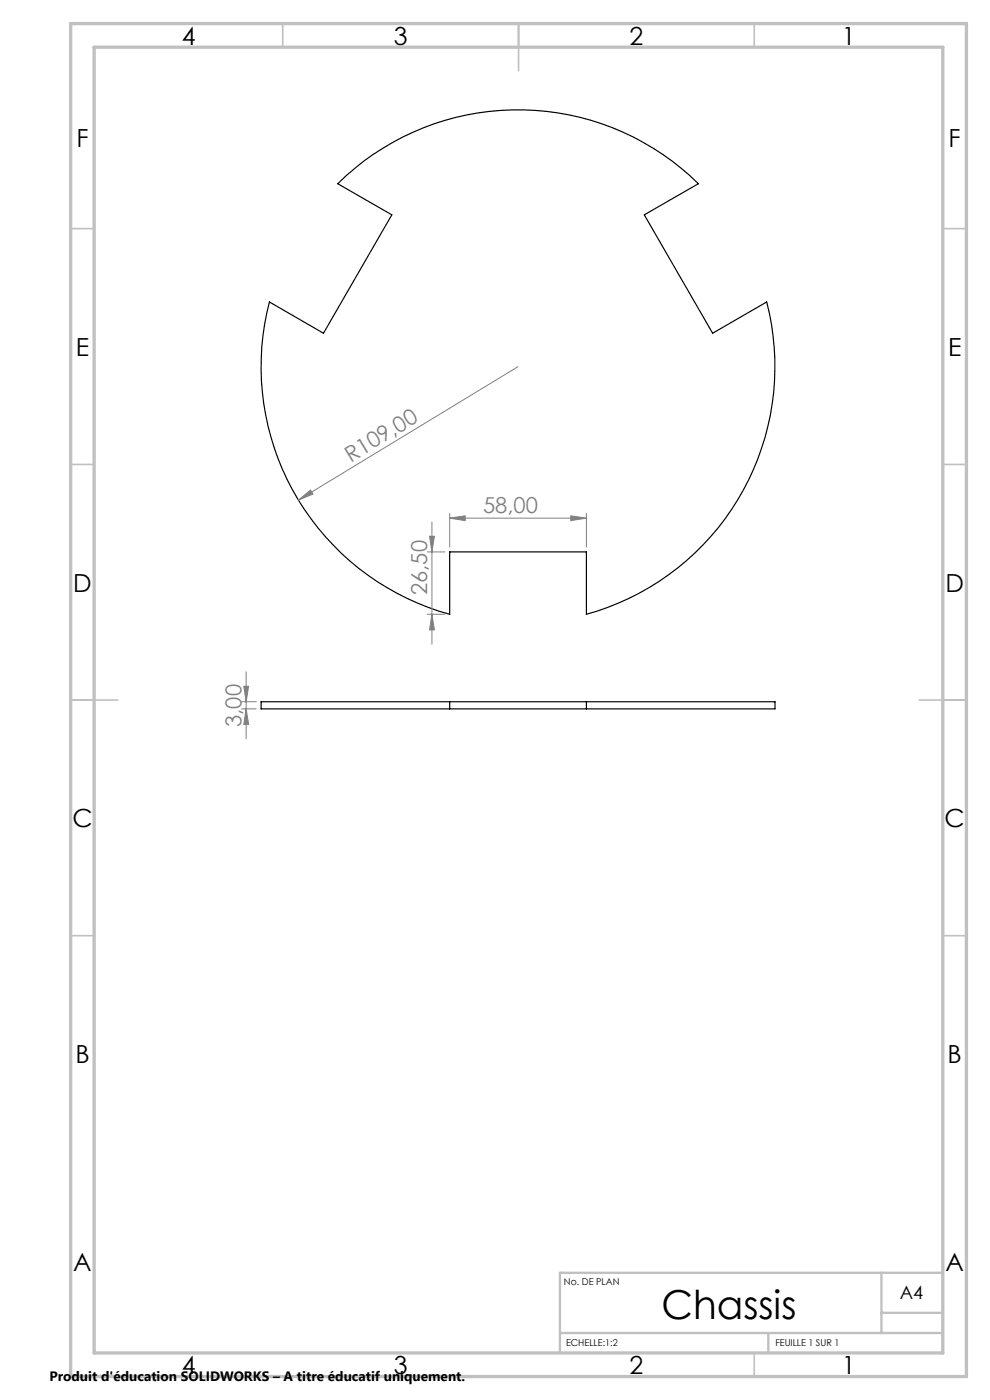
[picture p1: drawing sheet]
<svg xmlns="http://www.w3.org/2000/svg" width="210mm" height="297mm" viewBox="0 0 210 297" stroke-linecap="round" stroke-linejoin="round" font-family="sans-serif">
<path d="M71.6 39a54.5 54.5 0 0 1 76.5 0l-11.4 6.6 14.5 25.1 11.4-6.6a54.5 54.5 0 0 1-38.2 66.2v-13.2h-29v13.2a54.4 54.4 0 0 1-38.3-66.2l11.5 6.6 14.5-25.1zM95.4 148.9h-40v1.5h40M95.4 148.9v1.5M95.4 148.9h29M95.4 150.4h29M124.4 148.9h40v1.5h-40M124.4 148.9v1.5" fill="none" stroke="#000" stroke-width=".25"/>
<g fill="none" stroke="#808080" stroke-width=".21">
<path d="M109.9 77.8l-46.6 28.3M63.3 106.1l2.6-2.1 .5 .8zM90.6 117.1h3.8M91.1 113.8h1l-.5 3.3zM91.6 110.7v26M95.4 109.9l3.3-.5v1.1zM95.4 108.9v7.2M95.4 109.9h29M121.1 109.4l3.3 .5-3.3 .6zM124.4 108.9v7.2M90.6 130.3h3.8M91.6 130.3l.5 3.3h-1z"/>
<path d="M51.2 148.9h3.2M51.2 150.4h3.2M51.7 145.6h1l-.5 3.3zM52.2 142.5v14.2M52.2 150.4l.5 3.3h-1z"/>
</g>
<path d="M60 5v5M110 5v10M160 5v5M15 48.5h5M200 48.5h5M15 98.5h5M200 98.5h5M15 148.5h10M195 148.5h10M15 198.5h5M200 198.5h5M160 287v5" fill="none" stroke="#c0c0c0" stroke-width=".35"/>
<path d="M187 270v12.8M187 278.5h13M200 270h-81.2v17M118.8 282.8h81.2M163 282.8v4.2" fill="none" stroke="#c0c0c0" stroke-width=".5"/>
<path d="M15 5h190v287h-190zM20 10h180v277h-180z" fill="none" stroke="#c0c0c0" stroke-width=".7"/>
<g fill="#808080">
<path d="M63.3 106.1l2.6-2.1 .5 .8z"/>
<path d="M121.1 109.4l3.3 .5-3.3 .6zM95.4 109.9l3.3-.5v1.1z"/>
<path d="M91.1 113.8h1l-.5 3.3zM91.6 130.3l.5 3.3h-1zM51.7 145.6h1l-.5 3.3zM52.2 150.4l.5 3.3h-1z"/>
</g>
<text font-size="8.5" x="140.3" y="279.7">Chassis</text>
<g font-size="5.3">
<text x="38.5" y="9.5">4</text>
<text x="83.5" y="9.5">3</text>
<text x="133.6" y="9.5">2</text>
<text x="178.6" y="9.5">1</text>
<text x="16.2" y="31.2">F</text>
<text x="201.2" y="31.2">F</text>
<text x="16.1" y="75.5">E</text>
<text x="201.1" y="75.5">E</text>
<text x="15.5" y="125.5">D</text>
<text x="200.5" y="125.5">D</text>
<text x="15.4" y="175.5">C</text>
<text x="200.4" y="175.5">C</text>
<text x="16" y="225.5">B</text>
<text x="201" y="225.5">B</text>
<text x="15.5" y="269.7">A</text>
<text x="200.5" y="269.7">A</text>
<text x="38.5" y="291.5">4</text>
<text x="83.5" y="291.5">3</text>
<text x="133.6" y="291.5">2</text>
<text x="178.6" y="291.5">1</text>
</g>
<g font-size="4.7" fill="#808080">
<text x="74.4" y="98.2" transform="rotate(-31 74.4 98.2)">R109,00</text>
<text x="102.5" y="108.9">58,00</text>
<text x="90.6" y="126.2" transform="rotate(-90 90.6 126.2)">26,50</text>
<text x="51.2" y="154.2" transform="rotate(-90 51.2 154.2)">3,00</text>
</g>
<text font-size="3.9" x="190.9" y="275.5">A4</text>
<text font-size="2.9" x="10.5" y="292.9">Produit d'éducation SOLIDWORKS – A titre éducatif uniquement.</text>
<g font-size="2">
<text x="119.6" y="272.5">No. DE PLAN</text>
<text x="120.1" y="285.6">ECHELLE:1:2</text>
<text x="164.5" y="285.6">FEUILLE 1 SUR 1</text>
</g>
</svg>
